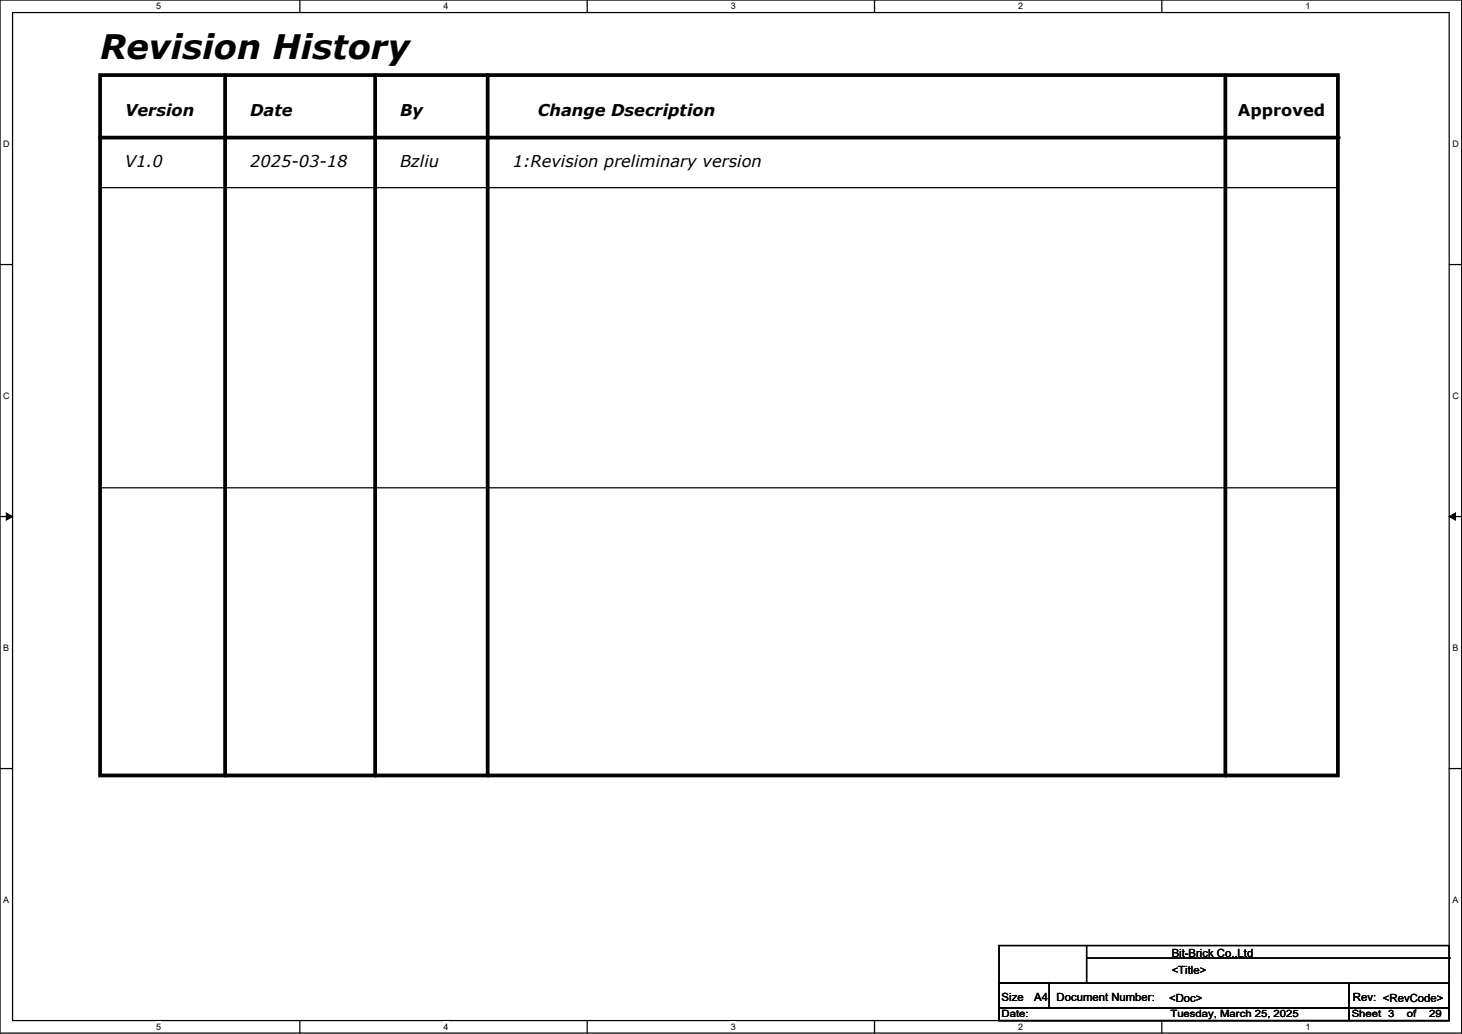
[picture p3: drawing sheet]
<svg xmlns="http://www.w3.org/2000/svg" width="297mm" height="210mm" viewBox="0 0 297 210" stroke-linecap="round" stroke-linejoin="round" font-family="sans-serif">
<path d="M0 0h296.9v209.8h-296.9zM2.6 2.6h291.8v204.7h-291.8z" fill="none" stroke="#000" stroke-width=".25"/>
<g fill="#fff">
<path d="M31.7 .3h1v2h-1z"/>
<path d="M31.7 207.5h1v2.1h-1z"/>
</g>
<path d="M60.9 0v2.6M60.9 207.3v2.5" fill="none" stroke="#000" stroke-width=".25"/>
<g fill="#fff">
<path d="M90.1 .3h1v2h-1z"/>
<path d="M90.1 207.5h1v2.1h-1z"/>
</g>
<path d="M119.3 0v2.6M119.3 207.3v2.5" fill="none" stroke="#000" stroke-width=".25"/>
<g fill="#fff">
<path d="M148.5 .3h1v2h-1z"/>
<path d="M148.5 207.5h1v2.1h-1z"/>
</g>
<path d="M177.7 0v2.6M177.7 207.3v2.5" fill="none" stroke="#000" stroke-width=".25"/>
<g fill="#fff">
<path d="M206.8 .3h1v2h-1z"/>
<path d="M206.8 207.5h1v2.1h-1z"/>
</g>
<path d="M236 0v2.6M236 207.3v2.5" fill="none" stroke="#000" stroke-width=".25"/>
<g fill="#fff">
<path d="M265.2 .3h1v2h-1z"/>
<path d="M265.2 207.5h1v2.1h-1z"/>
<path d="M.6 28.1h1.4v2.1h-1.4z"/>
<path d="M295 28.1h1.3v2.1h-1.3z"/>
<path d="M.6 79.3h1.4v2.1h-1.4z"/>
<path d="M295 79.3h1.3v2.1h-1.3z"/>
</g>
<path d="M0 53.7h2.6M294.4 53.7h2.5" fill="none" stroke="#000" stroke-width=".25"/>
<g fill="#fff">
<path d="M.6 130.5h1.3v2h-1.3z"/>
<path d="M295 130.5h1.2v2h-1.2z"/>
</g>
<path d="M0 104.9h2.6M294.4 104.9h2.5" fill="none" stroke="#000" stroke-width=".25"/>
<path d="M1.3 104.2l1.3 .7-1.3 .7zM294.4 104.9l1.3-.7v1.4z" fill="#000" stroke="#000" stroke-width=".2"/>
<g fill="#fff">
<path d="M.6 181.7h1.3v2h-1.3z"/>
<path d="M295 181.7h1.2v2h-1.2z"/>
</g>
<g fill="none" stroke="#000" stroke-width=".25">
<path d="M20.3 38.1h251.5M271.8 38.1h.1M20.3 99.1h251.5M271.8 99.1h.1M0 156.1h2.6M294.4 156.1h2.5M203 199.7h10.1v5h-10.1zM203 199.7h71.1v5h-71.1zM203 192h91.4v15.3h-91.4zM220.7 199.7h.1M220.7 194.6h73.7M220.7 192v7.7"/>
<path d="M274.1 199.7h20.3v5h-20.3zM294.4 194.6h.1M203 204.7h71.1v2.6h-71.1zM274.1 204.7h20.3v2.6h-20.3z"/>
</g>
<path d="M20.3 15.3h251.5v142.2h-251.5zM45.7 15.3v142.2M76.2 15.3v142.2M99.1 15.3v142.2M248.9 15.3v142.2M20.3 28h251.5" fill="none" stroke="#000" stroke-width=".76"/>
<g fill="#000">
<circle cx="271.8" cy="28" r=".38"/>
<circle cx="45.7" cy="157.5" r=".38"/>
<circle cx="76.2" cy="157.5" r=".38"/>
<circle cx="99.1" cy="157.5" r=".38"/>
<circle cx="248.9" cy="157.5" r=".38"/>
</g>
<text font-size="6.9" x="20.3" y="12">Revision History</text>
<g font-size="3.3">
<text x="25.4" y="23.7">Version</text>
<text x="50.8" y="23.7">Date</text>
<text x="81.3" y="23.7">By</text>
<text x="109.2" y="23.7">Change Dsecription</text>
<text x="251.5" y="23.7">Approved</text>
<text x="25.4" y="33.8">V1.0</text>
<text x="50.8" y="33.8">2025-03-18</text>
<text x="81.3" y="33.8">Bzliu</text>
<text x="104.2" y="33.8">1:Revision preliminary version</text>
</g>
<g font-size="2.3">
<text x="238" y="194.3">Bit-Brick Co.,Ltd</text>
<text x="238" y="197.9">&lt;Title&gt;</text>
<text x="203.5" y="203.2">Size</text>
<text x="210.1" y="203.2">A4</text>
<text x="214.7" y="203.2">Document Number:</text>
<text x="237.5" y="203.5">&lt;Doc&gt;</text>
<text x="274.9" y="203.2">Rev: &lt;RevCode&gt;</text>
</g>
<g font-size="2">
<text x="203.5" y="206.6">Date:</text>
<text x="237.8" y="206.6">Tuesday, March 25, 2025</text>
<text x="274.6" y="206.6">Sheet 3</text>
<text x="285.8" y="206.6">of</text>
<text x="290.3" y="206.6">29</text>
</g>
<g font-size="1.8">
<text x="31.7" y="1.9">5</text>
<text x="90.1" y="1.9">4</text>
<text x="148.5" y="1.9">3</text>
<text x="206.8" y="1.9">2</text>
<text x="265.2" y="1.9">1</text>
<text x=".6" y="29.8">D</text>
<text x="295" y="29.8">D</text>
<text x=".6" y="81">C</text>
<text x="295" y="81">C</text>
<text x=".6" y="132.1">B</text>
<text x="295" y="132.1">B</text>
<text x=".6" y="183.3">A</text>
<text x="295" y="183.3">A</text>
<text x="31.7" y="209.2">5</text>
<text x="90.1" y="209.2">4</text>
<text x="148.5" y="209.2">3</text>
<text x="206.8" y="209.2">2</text>
<text x="265.2" y="209.2">1</text>
</g>
</svg>
